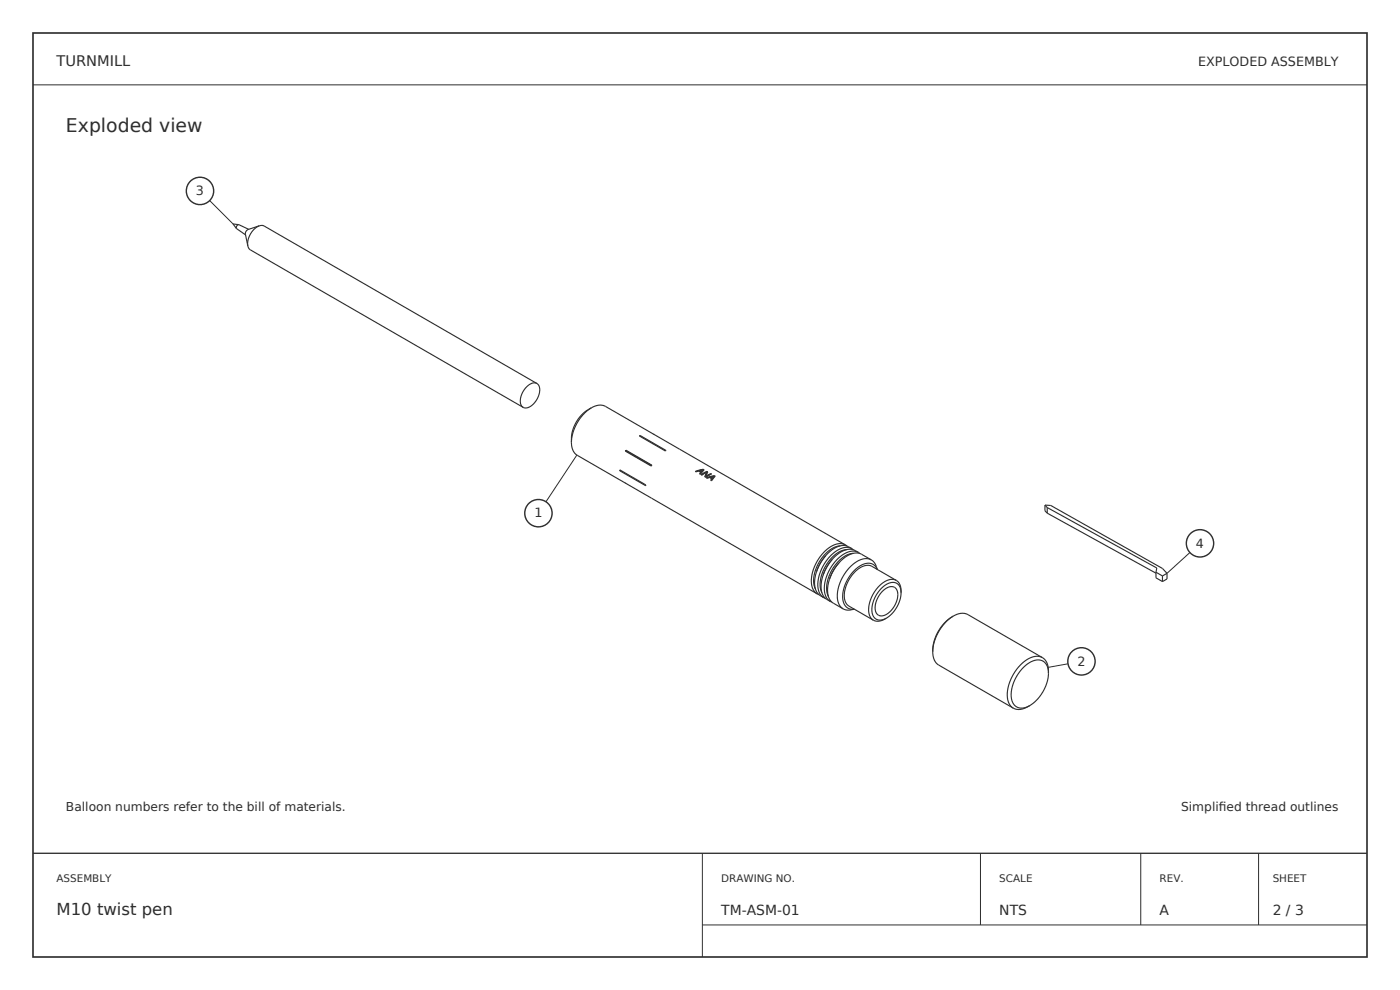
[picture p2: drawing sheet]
<svg xmlns="http://www.w3.org/2000/svg" width="297mm" height="210mm" viewBox="0 0 297 210" stroke-linecap="round" stroke-linejoin="round" font-family="sans-serif">
<path d="M7 7h283v196h-283z" fill="none" stroke="#223133" stroke-width=".35"/>
<path d="M7 18h283M44.5 42.6l4.9 4.9M122.4 96.5l-6.6 9.9M252.4 117.2l-4.8 4.4M226.6 140.8l-4.2 .8M149 181v22M149 196.2h141M208 181v15.2M242 181v15.2M267 181v15.2" fill="none" stroke="#223133" stroke-width=".21"/>
<path d="M7 181h283" fill="none" stroke="#223133" stroke-width=".28"/>
<g fill="none" stroke="#223133" stroke-width=".24">
<path d="M50.2 48.5l1.9 1.3M50.6 47.7l2.2 .9M50.6 47.7l-.4 .3v.5M50.6 47.7l-1.2-.2 .8 1M52.6 52.2l.2 .5 .3 .3 57.9 33.4M55 47.9l-2.4 .8-.4 .4-.2 .5 .6 2.6M55 47.9l.6-.1 .5 .2 57.8 33.3M55 47.9a4.3 4.3 0 0 0-2.4 4.3M113.9 81.3a1.86 1.86 0 0 1 .4 2.4 3.4 3.4 0 0 1-2.9 2.8l-.4-.1M113.9 81.3a2.02 2.02 0 0 0-2.5 1.1 3.3 3.3 0 0 0-.7 3.8l.3 .2M121.2 93.8l.4 1.8 .8 .9 51 29.5M125.5 86.5a7.7 7.7 0 0 0-4.3 7.3"/>
<path d="M125.5 86.5a2.95 2.95 0 0 1 3-.3l50.8 29.4M125.5 86.5a9.4 9.4 0 0 0-4.3 7.3M131.5 99.7l5.5 3.2v.1l-5.5-3.1zM131.6 99.7l-.1 .2M132.8 95.5l-.1 .2M132.8 95.5l5.5 3.2-.1 .2-5.5-3.2M132.8 95.6l-.1 .1M132.8 95.5v.1M132.8 95.6l5.4 3.2M135.6 92.5l.2-.1 5.5 3.2-.2 .1zM135.8 92.4l-.1 .1M138.7 92.1l.1 .1"/>
<path d="M148.4 99.9l.4 .2M148.4 99.9l.4 .3M149.1 99.7l-.3 .5M149.1 99.7l-.7 .2M149.1 99.7l-.3 .4M149.2 99.5l.2 .2-.8 .9-.2-.1M149.2 99.5l-1.7 .5 .2 .1 .5-.2 .5 .3M149.2 99.6l-1.6 .5M149.2 99.6l.1 .1M149.2 99.5v.1M150 100l.2 .1-.4 .9M150 100l-1.3 .7 .2 .1 1-.6"/>
<path d="M150 100v.1M132.7 102.5h.1M148.7 100.2l-.3 .3M148.7 100.2l-.2 .4M148.8 100.1v.1M149.9 100.2l-.4 1 .2 .1 1.2-.7-.1-.1M149.9 100.2l-.3 1M150 100.1l-1.2 .7M150 100.1l.1 .1M150.7 101.2l.4 .2M150.7 101.2l.4 .3M150.8 100.5l-1 .5"/>
<path d="M150.8 100.6l-1 .4M150.8 100.6h.1M150.8 100.5v.1M151 101.6l-.2 .3M151.1 101.4v.1M151.5 101l-.4 .5M151.5 101l-.8 .2M151.5 101l-.4 .4M151.5 100.9l.2 .1-.7 1-.2-.1 .2-.3M151.5 100.9l-1.7 .5 .2 .1 .5-.2 .5 .3M151.5 101l-1.6 .4M151.5 101l.2 .1"/>
<path d="M151.5 100.9v.1M175.2 117.8a9.5 9.5 0 0 0-2 3.5M175.2 117.8a10.2 10.2 0 0 0-2 3.5M176.6 118.6a9.5 9.5 0 0 0-2 3.5M176.6 118.6a10.2 10.2 0 0 0-2 3.5M178 119.4a10.2 10.2 0 0 0-2 3.5M178 119.4a9.5 9.5 0 0 0-2 3.5M178.3 115.8a6.2 6.2 0 0 0-4.7 3.8 5.8 5.8 0 0 0-.6 5.3M179.3 115.6l.4 .2M179.3 115.6a3.4 3.4 0 0 0-3.8 .9 8.5 8.5 0 0 0-3.2 8.1l.5 .9 .6 .5M179.6 116.6a6.2 6.2 0 0 0-4.7 3.8 5.8 5.8 0 0 0-.5 5.3M180.7 116.4l-.7-.4a3.4 3.4 0 0 0-3.8 .9l-1 .9"/>
<path d="M180.7 116.4l.3 .2M180.7 116.4a3.4 3.4 0 0 0-3.9 .9 8.5 8.5 0 0 0-3.1 8.1l.4 .9 .6 .5M181 117.4a6.2 6.2 0 0 0-4.7 3.8 5.8 5.8 0 0 0-.6 5.3M182.1 117.2l-.7-.4a3.4 3.4 0 0 0-3.9 .9l-.9 .9M182.1 117.2l.3 .2M182.1 117.2a3.4 3.4 0 0 0-3.9 .9 8.5 8.5 0 0 0-3.1 8.1l.4 .8 .6 .6M184.9 118.8l.7 .7 .5 1.3a2.21 2.21 0 0 0-3.5-.8 7.8 7.8 0 0 0-3.7 7.8 1.97 1.97 0 0 0 2.3 1.4l-1.4 .2-.9-.3M184.9 118.8a3.4 3.4 0 0 0-3.9 .9 8.5 8.5 0 0 0-3.2 8.1l.5 .8 .6 .5M184.9 118.8l-2.1-1.2a3.4 3.4 0 0 0-3.9 .9l-.9 .9M221.7 107.1l1.2 .1 23.7 13.4 1 1M221.7 107.1v1.2l.5 .6M221.7 107.1l.5 .6"/>
<path d="M222.2 107.7v1.2M222.2 108.9l23 12.7M222.2 107.7l23.2 12.8-.2 .9M173.2 121.3a4.5 4.5 0 0 0 .5 4.8l1 .7M173.4 126l.3 .1M174.6 122.1a4.5 4.5 0 0 0 .5 4.8l1 .7M174.7 126.8l.4 .1M176 122.9a4.5 4.5 0 0 0 .5 4.8l2.4 1.4M176.1 127.6l.4 .1M187.1 125.5a2.14 2.14 0 0 1 2.8-.9 2.29 2.29 0 0 1 .4 2.8 4.2 4.2 0 0 1-3.3 3.2 1.51 1.51 0 0 1-1.3-2l.5-1.8zM188.1 131.1a2.79 2.79 0 0 1-2.6 .6l-.2-.1M190.1 123.1l.5 .4 .3 .6 .3 1.6"/>
<path d="M190.1 123.1a2.89 2.89 0 0 0-3.3 .9 6.4 6.4 0 0 0-2.2 6.9l.7 .7M190.1 123.1l-5.1-3a2.89 2.89 0 0 0-3.4 .9 6.4 6.4 0 0 0-2.1 6.9l.6 .6 5.2 3.1M191.2 125.7a1.92 1.92 0 0 0-1-2 1.92 1.92 0 0 0-2.3 .3 6.3 6.3 0 0 0-2.7 6.5 1.83 1.83 0 0 0 2.9 .6M191.2 125.7a6.8 6.8 0 0 1-3.1 5.4M197.9 138.3l.2 1.5 .9 1.2 16 9.2M202.2 130.7a8.9 8.9 0 0 0-4.3 7.6M202.2 130.7a3 3 0 0 1 3.1-.3l15.8 9.1M202.2 130.7a9.7 9.7 0 0 0-4.3 7.6M221.1 139.5a3.2 3.2 0 0 1 1.3 3.3M221.1 139.5a3.4 3.4 0 0 0-3.9 .9 9 9 0 0 0-3.4 8.3l.5 .9 .7 .6M245.2 121.4v1.2l1.4 .8M245.2 121.4l1.4 .8"/>
<path d="M246.6 122.2v1.2M247.6 121.6v1.2l-1 .6M247.6 121.6l-1 .6M218.5 149.7a3.8 3.8 0 0 1-2.9 .7l-.6-.2M222.4 142.8a2.43 2.43 0 0 0-1.2-2.6 2.43 2.43 0 0 0-2.8 .4 8.2 8.2 0 0 0-3.7 8.1 2.33 2.33 0 0 0 3.8 1M222.4 142.8a8.7 8.7 0 0 1-3.9 6.9"/>
</g>
<g fill="none" stroke="#223133" stroke-width=".3">
<circle cx="42.4" cy="40.5" r="2.9"/>
<circle cx="114.2" cy="108.9" r="2.9"/>
<circle cx="254.6" cy="115.3" r="2.9"/>
<circle cx="229.4" cy="140.3" r="2.9"/>
</g>
<text font-size="4" fill="#223133" x="14" y="28">Exploded view</text>
<text font-size="3.5" fill="#223133" x="12" y="194">M10 twist pen</text>
<text font-size="3.1" fill="#223133" x="12" y="14">TURNMILL</text>
<g font-size="2.9" fill="#223133">
<text x="153" y="194">TM-ASM-01</text>
<text x="212" y="194">NTS</text>
<text x="246" y="194">A</text>
<text x="270" y="194">2 / 3</text>
</g>
<g font-size="2.7" fill="#223133">
<text x="254.1" y="14">EXPLODED ASSEMBLY</text>
<text x="41.6" y="41.4">3</text>
<text x="113.4" y="109.8">1</text>
<text x="253.7" y="116.2">4</text>
<text x="228.6" y="141.2">2</text>
</g>
<g font-size="2.6" fill="#223133">
<text x="14" y="172">Balloon numbers refer to the bill of materials.</text>
<text x="250.6" y="172">Simplif</text>
<text x="258.6" y="172">ied thread outlines</text>
</g>
<g font-size="2.2" fill="#223133">
<text x="12" y="187">ASSEMBLY</text>
<text x="153" y="187">DRAWING NO.</text>
<text x="212" y="187">SCALE</text>
<text x="246" y="187">REV.</text>
<text x="270" y="187">SHEET</text>
</g>
</svg>
